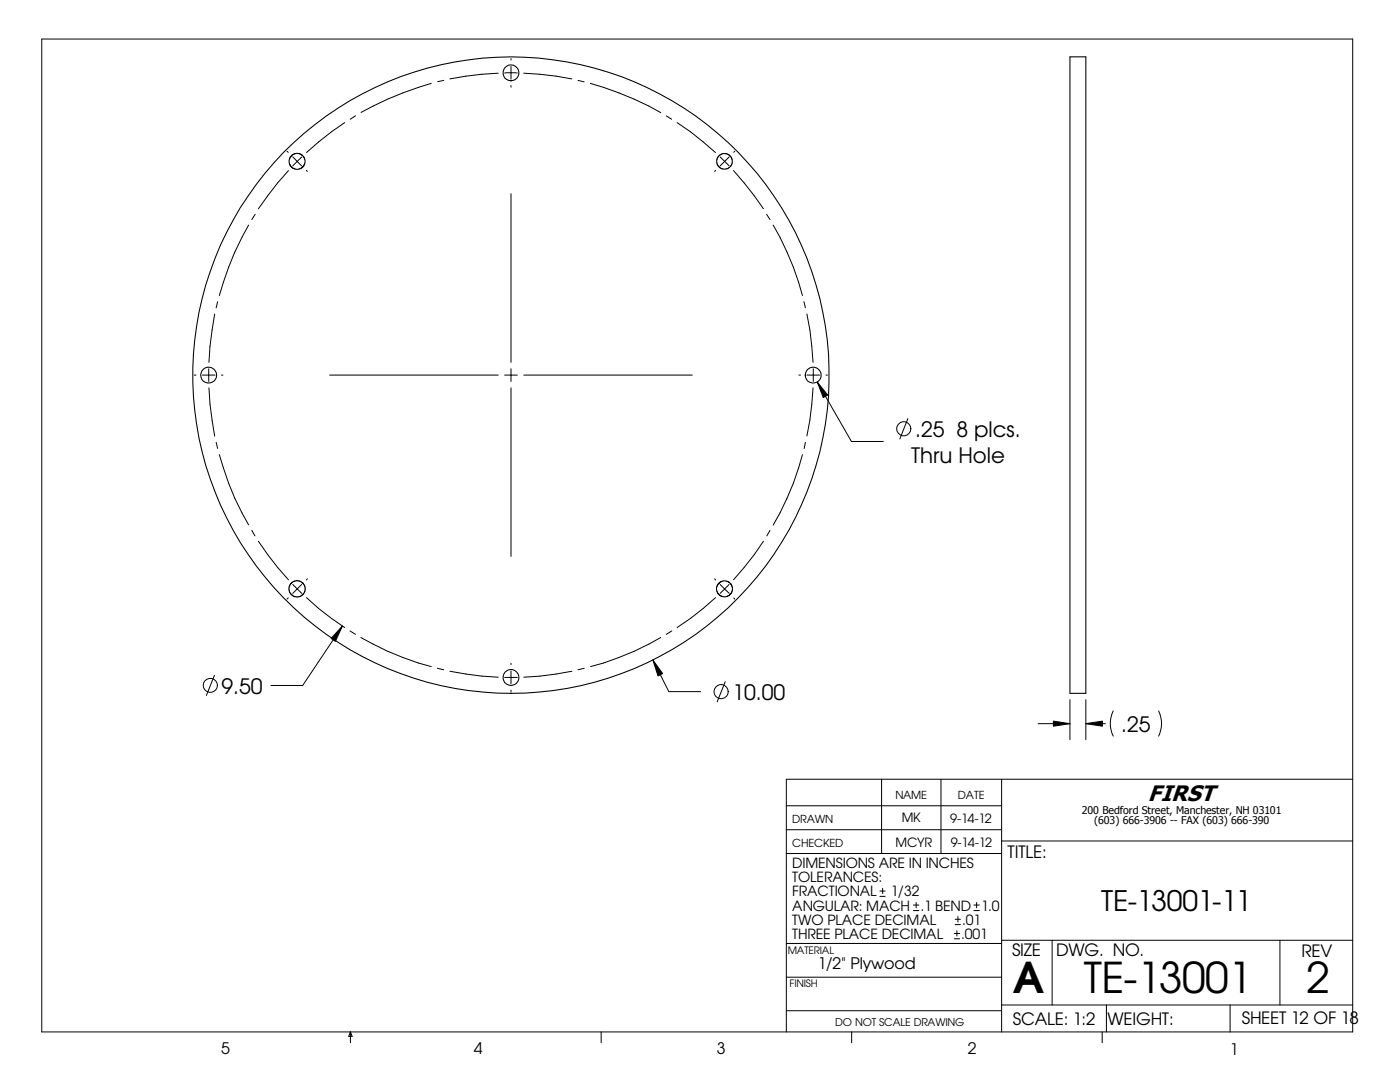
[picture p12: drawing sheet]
<svg xmlns="http://www.w3.org/2000/svg" width="279mm" height="216mm" viewBox="0 0 279 216" stroke-linecap="round" stroke-linejoin="round" font-family="sans-serif">
<g fill="none" stroke="#000" stroke-width=".2">
<path d="M8.3 7.8h261.7v198.1h-261.7zM86.1 16.6a67.3 67.3 0 0 0-14 5.8M88.6 16l-1.3 .3M99.4 14.6l-3.2 .2-6.4 .9M100.7 14.6h2.6M102 11.7v.3M102 13.3v2.5M102 17.1v.3M104.5 14.6l6.5 .6 3.1 .5M115.4 16l1.2 .3M117.8 16.6a63.9 63.9 0 0 1 14.1 5.9M57.3 30.2l.2 .2"/>
<path d="M57.6 34l-2.2 2.5-3.8 5.2M58.4 31.3l.9 .9M59.3 32.2l-.9 .9M59.3 32.2l.9 .9M60.2 31.3l-.9 .9M61.1 34l.2 .2M68.8 24.5l-2.6 1.8-5 4.1M71 23.1l-1.1 .7M102 38.7v33.6M133 23.1l1 .7M135.1 24.5l2.7 1.8 5 4.1M142.8 34l-.2 .2"/>
<path d="M143.7 31.3l1.8 1.8M145.5 31.3l-1.8 1.8M146.4 34l4.1 5.1 1.9 2.6M146.6 30.2l-.2 .2M49.6 44.9a58.3 58.3 0 0 0-5.8 14.1M50.9 42.8l-.7 1M153 42.8l.7 1M154.3 44.9a58.3 58.3 0 0 1 5.8 14.1M38.8 74.8h.3M40.4 74.8h2.5M41.7 73.6v2.5M41.7 77.4l.2 3.2 .9 6.4"/>
<path d="M42.8 62.7l-.9 6.4-.2 3.2M43.4 60.2l-.3 1.2M44.2 74.8h.3M65.8 74.8h33.6M100.7 74.8h2.6M102 73.6v2.5M102 77.4v33.6M104.5 74.8h33.7M159.4 74.8h.4M160.4 60.2l.3 1.2M161 62.7l.6 3.1 .7 6.5M161 74.8h2.6"/>
<path d="M162.3 77.4l-.7 6.4-.6 3.2M162.3 73.6v2.5M163.1 76.2l2.1 2.6-.9 .5zM163.1 76.2l6.8 11.9h6.4M164.8 74.8h.3M43.1 88.3l.3 1.2M43.8 90.7a57.6 57.6 0 0 0 5.8 14M160.1 90.7a54.2 54.2 0 0 1-5.8 14.1M160.7 88.3l-.2 1.2M181.2 83.5l-1.6 4.1M50.2 105.8l.7 1.1M51.6 108l3.8 5.2 2.2 2.5"/>
<path d="M57.5 119.3l-.2 .2M58.4 116.6l1.8 1.8M60.2 116.6l-1.8 1.8M61.2 119.3l2.4 2.1 5.2 3.8M61.3 115.5l-.2 .2M142.6 115.5l.2 .2M142.8 119.3l-5 4.1-2.7 1.8M143.7 116.6l.9 .9M144.6 117.5l-.9 .9M144.6 117.5l.9 .9M145.5 116.6l-.9 .9M146.4 119.3l.2 .2"/>
<path d="M152.4 108l-1.9 2.7-4.1 5M153.7 105.8l-.7 1.1M42.8 134.7l-1.6 4.1M68.3 124.9l-1.4 3.1-.8-.6zM68.3 124.9l-7.9 11.9h-6.3M69.8 125.9l1.2 .7M72 127.2a56.4 56.4 0 0 0 14.1 5.8M87.3 133.3l1.3 .3M89.8 133.9l6.4 1 3.2 .2M100.7 135.2h2.6M102 132.3v.3M102 133.9v2.5"/>
<path d="M102 137.7v.3M114.1 133.9l-6.4 1-3.2 .2M116.6 133.3l-1.2 .3M130.3 131.7l1.9 2.7-.9 .5zM130.3 131.7l3.2 6.3h6.3M131.9 127.2a54.9 54.9 0 0 1-14 5.8M134.1 125.9l-1.1 .7M144.7 136l-1.6 4M213.5 139.6v8M216.7 139.6v8M175.9 155.5v14.8M187.8 155.5v14.8"/>
<path d="M199.9 155.5v50.4M207.2 144.4h6.3M210.2 143.9l3.3 .5-3.3 .5zM216.7 144.4l3.3-.5v1zM216.7 144.4h3.9M222.2 141.9a5.6 5.6 0 0 0 0 5M231.2 141.9a5.6 5.6 0 0 1 0 5M270 155.5h-113.1v50.4M156.9 160.8h43M156.9 165.6h43M156.9 170.3h43M175.6 178.9h1.1"/>
<path d="M175.6 177.8h1.1M176.1 177.2v1.1M199.9 167.8h70.1M156.9 195h43M156.9 188.3h43M182.3 181.7h1.1M182.3 180.6h1.1M182.8 180.1v1M190.5 187.3h1M190.5 186.3h1M190.6 184.5h1.1M190.6 183.4h1.1"/>
<path d="M191 185.7v1.1M191.2 182.9v1.1M194.4 181.7h1.1M194.4 180.6h1.1M194.9 180.1v1M199.9 187.6h70.1M210 187.6v12.9M255.4 187.6v12.9M69.9 205.9v2.2M69.9 205.9l.4 .9h-.7zM120 205.9v2.2M156.9 201.7h43"/>
<path d="M170 205.9v2.2M199.9 200.5h70.1M220 205.9v2.2M220.8 200.5v5.4M245.5 200.5v5.4"/>
<circle cx="180.4" cy="85.6" r="1.41"/>
<circle cx="42" cy="136.8" r="1.4"/>
<circle cx="143.9" cy="138" r="1.41"/>
</g>
<g fill="none" stroke="#000" stroke-width=".21">
<path d="M213.5 11.3h3.2v127h-3.2zM60.4 33.3l-.2 .2-.7 .3-.7-.1-.4-.2-.4-.4-.3-.7v-.7l.3-.4 .4-.4 .7-.3h.6l.5 .3 .4 .4 .3 .7-.1 .6-.3 .7M143.5 33.3l-.4-.6-.1-.8 .3-.6 .4-.4 .6-.3h.6l.6 .3 .4 .4 .2 .6v.6l-.2 .6-.4 .4-.6 .2h-.6l-.8-.4M60.4 116.4l.3 .4 .2 .5v.6l-.3 .6-.6 .5-.6 .1h-.5l-.6-.3-.5-.6-.1-.6v-.5l.3-.6 .5-.5 .6-.1 .8 .1 .6 .4"/>
<circle cx="102" cy="14.5" r="1.59"/>
<circle cx="41.6" cy="74.9" r="1.59"/>
<circle cx="102" cy="74.8" r="63.5"/>
<circle cx="162.3" cy="74.8" r="1.58"/>
<circle cx="144.6" cy="117.5" r="1.56"/>
<circle cx="102" cy="135.2" r="1.58"/>
</g>
<path d="M163.1 76.2l2.1 2.6-.9 .5zM68.3 124.9l-1.4 3.1-.8-.6zM130.3 131.7l1.9 2.7-.9 .5zM210.2 143.9l3.3 .5-3.3 .5zM216.7 144.4l3.3-.5v1z" fill="#000"/>
<g font-size="8.5">
<text x="202.1" y="198.2">A</text>
<text x="216.3" y="198.1">TE-13001</text>
<text x="260.7" y="198.1">2</text>
</g>
<text font-size="5.6" x="219.8" y="181.7">TE-13001-11</text>
<text font-size="4.5" x="229.1" y="159.8">FIRST</text>
<g font-size="4.2">
<text x="182.6" y="87.2">.25 8 plcs.</text>
<text x="181.8" y="92.3">Thru Hole</text>
<text x="44.2" y="138.4">9.50</text>
<text x="146.2" y="139.7">10.00</text>
<text x="223.8" y="146">.25</text>
</g>
<g font-size="3.4">
<text x="201.1" y="171.2">TITLE:</text>
<text x="202" y="190.8">SIZE</text>
<text x="210.8" y="190.8">DWG. NO.</text>
<text x="259.8" y="191">REV</text>
<text x="202.1" y="204.4">SCALE: 1:2</text>
<text x="221" y="204.5">WEIGHT:</text>
<text x="247.8" y="204.4">SHEET 12 OF 18</text>
</g>
<g font-size="3.2">
<text x="163.2" y="193.4">1/2&quot; Plywood</text>
<text x="44.2" y="210.4">5</text>
<text x="94.6" y="210.3">4</text>
<text x="143" y="210.4">3</text>
<text x="193.2" y="210.4">2</text>
<text x="245.4" y="210.6">1</text>
</g>
<g font-size="2.8">
<text x="158.1" y="173.2">DIMENSIONS ARE IN INCHES</text>
<text x="158.1" y="176.1">TOLERANCES:</text>
<text x="158.1" y="178.9">FRACTIONAL</text>
<text x="177.8" y="178.9">1/32</text>
<text x="158.1" y="181.7">ANGULAR: MACH</text>
<text x="158.1" y="184.5">TWO PLACE DECIMAL</text>
<text x="183.7" y="181.7">.1 BEND</text>
<text x="192" y="184.5">.01</text>
<text x="195.8" y="181.7">1.0</text>
<text x="158.1" y="187.3">THREE PLACE DECIMAL</text>
<text x="191.9" y="187.3">.001</text>
</g>
<g font-size="2.5">
<text x="180" y="164">MK</text>
<text x="189.7" y="164.2">9-14-12</text>
<text x="178.7" y="169">MCYR</text>
<text x="189.7" y="169">9-14-12</text>
</g>
<g font-size="2.2">
<text x="178.7" y="159.4">NAME</text>
<text x="191.2" y="159.4">DATE</text>
<text x="158.1" y="164.2">DRAWN</text>
<text x="158.1" y="169.1">CHECKED</text>
</g>
<g font-size="2.1">
<text x="215.9" y="162.3">200 Bedford Street, Manchester, NH 03101</text>
<text x="218.4" y="164.5">(603) 666-3906 -- FAX (603) 666-390</text>
<text x="166.7" y="204.8">DO NOT SCALE DRAWING</text>
</g>
<g font-size="2">
<text x="157.2" y="190.3">MATERIAL</text>
<text x="157.6" y="196.9">FINISH</text>
</g>
</svg>
